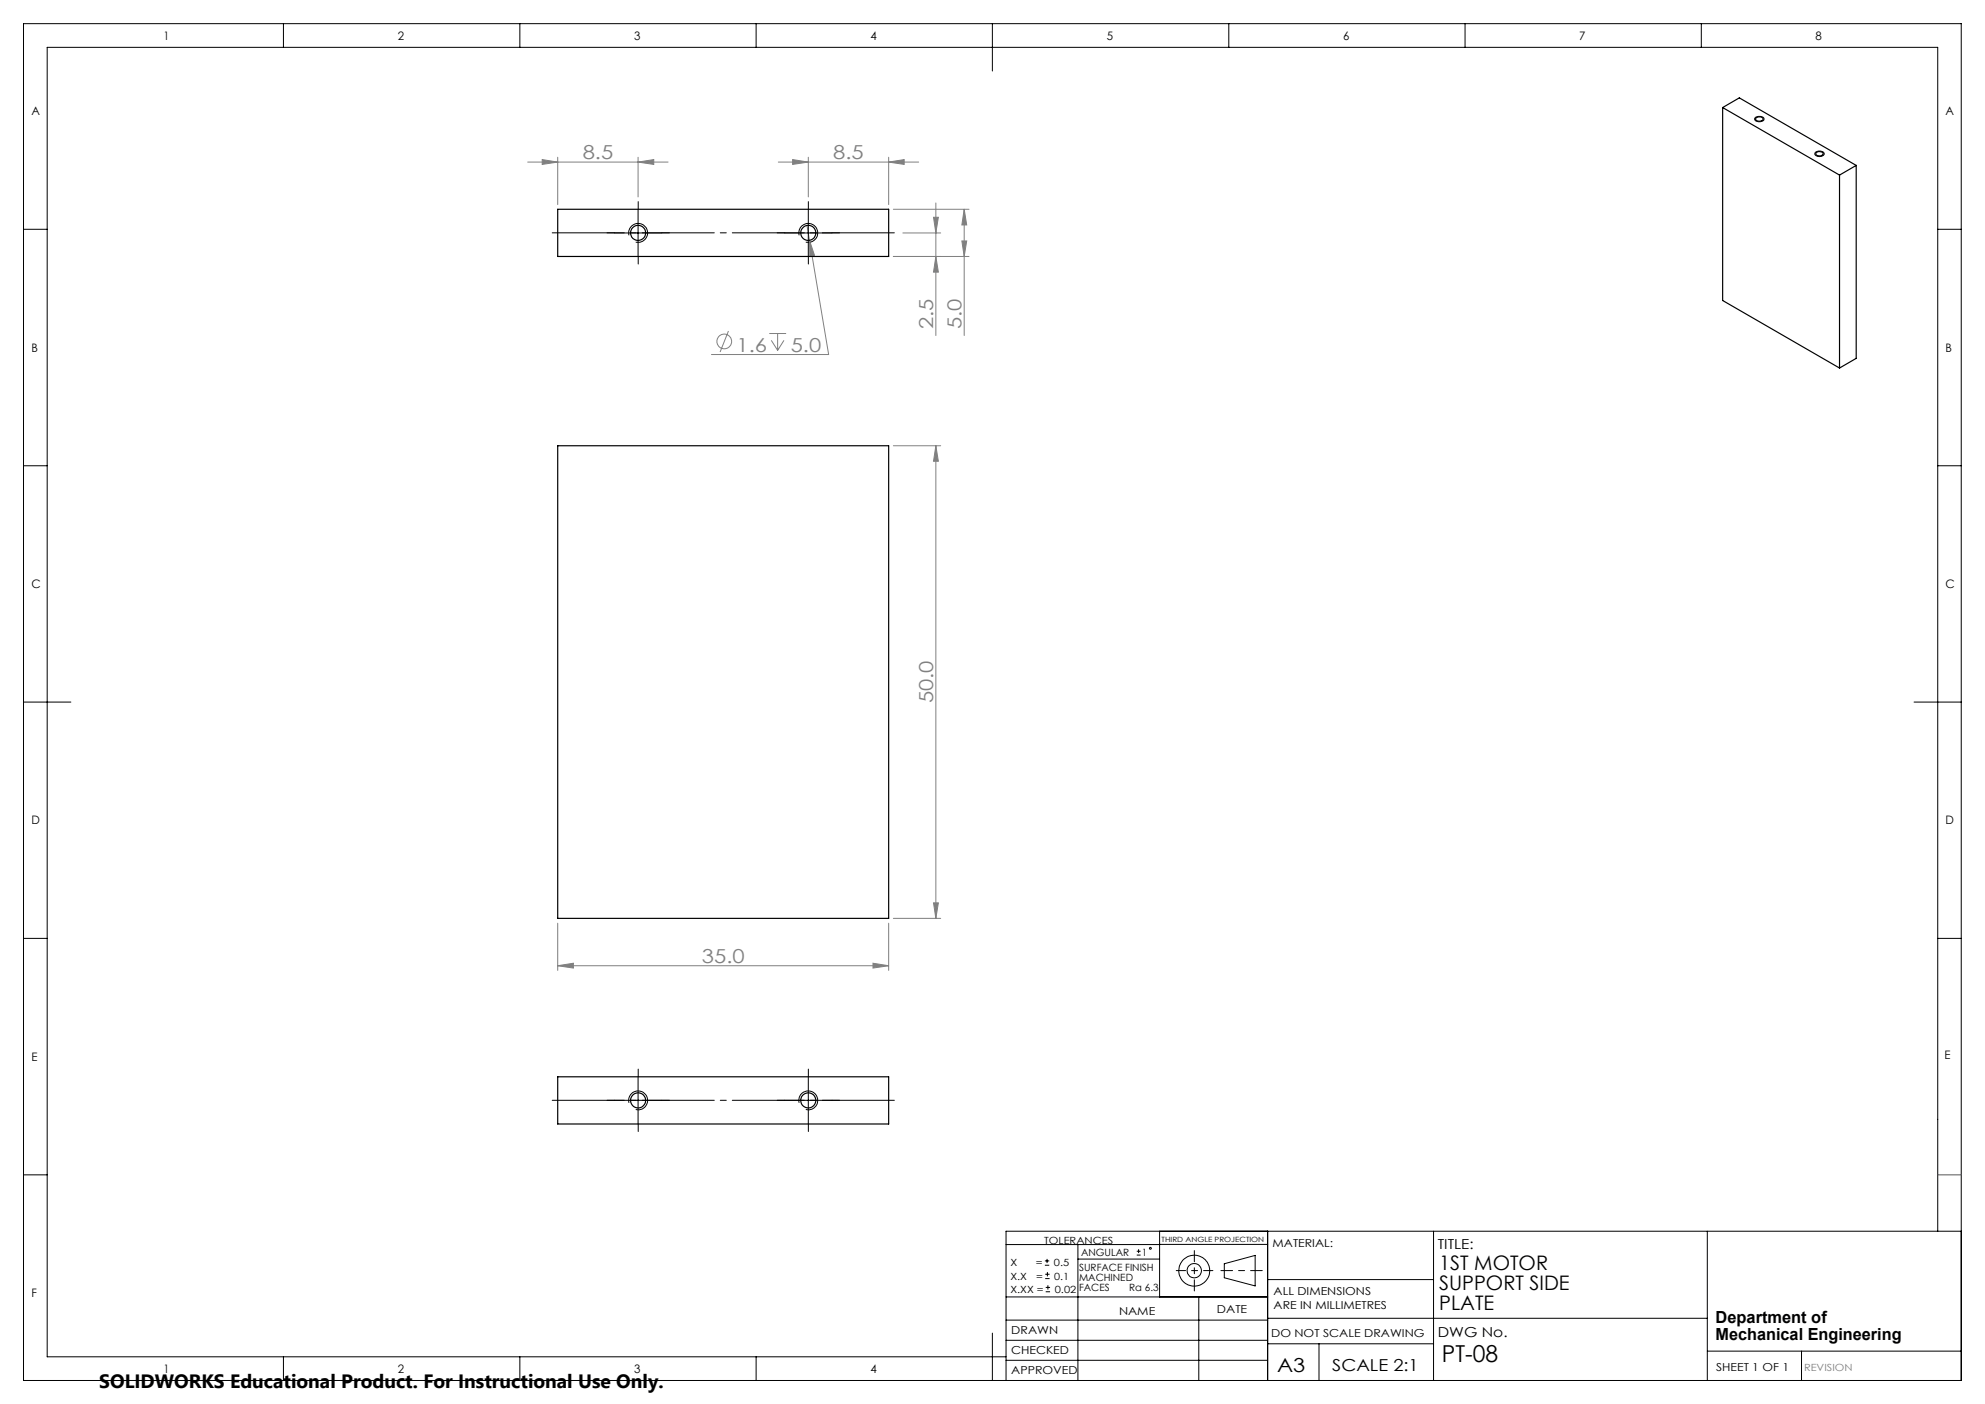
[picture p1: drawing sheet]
<svg xmlns="http://www.w3.org/2000/svg" width="420mm" height="297mm" viewBox="0 0 420 297" stroke-linecap="round" stroke-linejoin="round" font-family="sans-serif">
<g fill="none" stroke="#000" stroke-width=".21">
<path d="M5 5h410v287h-410zM60 5v5M110 5v5M160 5v5M210 5v10M260 5v5M310 5v5M360 5v5M371.4 24.8a1.2 1.2 0 0 1 1.8 .4 1.14 1.14 0 0 1-1.9-.1zM384.1 32.2a1.2 1.2 0 0 1 1.9 .4 1.11 1.11 0 0 1-2-.1zM5 48.5h5M130 49.3h10"/>
<path d="M133.1 49.8a1.99 1.99 0 0 1 1.8-2.5 1.99 1.99 0 0 1 2.1 2.2 1.99 1.99 0 0 1-2.5 1.7M135 44.3v10M166 49.3h10M169.1 49.8a2 2 0 0 1 1.8-2.5 2 2 0 0 1 2.1 2.2 2 2 0 0 1-2.5 1.7M171 44.3v10M410 48.5h5M5 98.5h5M410 98.5h5M5 148.5h10M405 148.5h10M5 198.5h5M410 198.5h5"/>
<path d="M130 232.8h10M133.1 233.3a1.99 1.99 0 0 1 1.8-2.5 1.99 1.99 0 0 1 2.1 2.1 1.99 1.99 0 0 1-2.5 1.8M135 227.8v10M166 232.8h10M169.1 233.3a2 2 0 0 1 1.7-2.5 2 2 0 0 1 2.2 2.1 2 2 0 0 1-2.5 1.8M171 227.8v10M5 248.5h5M212.9 279.3h55.3M212.9 274.4h55.3M212.9 263.3h32.5M228.1 263.3v28.7M228.1 266.3h17.3"/>
<path d="M245.4 263.2h22.8M245.4 260.5v13.9M253.6 274.4v17.6M259 267.3l6.6-1.7v6.4l-6.6-1.7zM268.2 260.5v31.5M268.2 270.7h35.1M268.2 278.9h93M303.3 260.5v31.5M361.2 260.5v31.5M410 260.5v-250.5h-400v277h202.9M415 260.5h-202.1v31.5M60 287v5"/>
<path d="M110 287v5M160 287v5M210 282v10M212.9 287.8h55.3M212.9 283.5h55.3M268.2 284.3h35.1M279.1 284.3v7.7M361.2 285.8h53.8M381.2 285.8v6.2"/>
<circle cx="252.7" cy="268.8" r="1.52"/>
<circle cx="252.7" cy="268.8" r="3.3"/>
</g>
<path d="M267.1 268.8h-8.8" fill="none" stroke="#000" stroke-width=".21" stroke-dasharray="15.2 1.3 1.3 1.3" stroke-dashoffset="12.8"/>
<path d="M252.7 264.6v8.5" fill="none" stroke="#000" stroke-width=".21" stroke-dasharray="15.2 1.3 1.3 1.3" stroke-dashoffset="12.9"/>
<path d="M248.9 268.8h7.7" fill="none" stroke="#000" stroke-width=".21" stroke-dasharray="15.2 1.3 1.3 1.3" stroke-dashoffset="13.3"/>
<path d="M410 248.5h5" fill="none" stroke="#00f" stroke-width=".21"/>
<g fill="none" stroke="#808080" stroke-width=".21">
<path d="M111.7 34.3h29.7M114.7 33.8l3.3 .5-3.3 .5zM118 33.3v10M135 34.3l3.3-.5v1zM135 33.3v8.4M164.7 34.3h29.7M167.7 33.8l3.3 .5-3.3 .5zM171 33.3v8.4M188 34.3l3.3-.5v1zM188 33.3v10M170.7 47.7l4.6 27.3h-24.8M171.3 50.8l1 3.2-1 .2z"/>
<path d="M189 54.3h16M189 44.3h16M191 49.3h8M197.5 46h1l-.5 3.3zM198 54.3l.5 3.3h-1zM198 42.9v28.1M203.5 51h1l-.5 3.3zM204 44.3v26.7M204 44.3l.5 3.3h-1zM154.1 70l-1.7 4.5M162.8 70.6h3.5M163.2 72l1.3 2.1"/>
<path d="M164.5 70.6v3.5M165.9 72l-1.4 2.1M189 94.3h10M198 94.3l.5 3.3h-1zM198 94.3v100M118 195.3v10M188 195.3v10M189 194.3h10M197.5 191h1l-.5 3.3zM118 204.3l3.3-.5v1zM118 204.3h70M184.7 203.8l3.3 .5-3.3 .5z"/>
<circle cx="153.2" cy="72.2" r="1.55"/>
</g>
<path d="M116 49.3h74M190 232.8h-74" fill="none" stroke="#000" stroke-width=".21" stroke-dasharray="15.2 1.3 1.3 1.3" stroke-dashoffset="-.8"/>
<g fill="none" stroke="#000" stroke-width=".21" stroke-dasharray="15.2 1.3 1.3 1.3">
<path d="M130 49.3h-1.6M135 44.3v-1.6M135 54.3v1.6M140 49.3h1.6M166 49.3h-1.6M171 44.3v-1.6M171 54.3v1.6M176 49.3h1.6M130 232.8h-1.6M135 227.8v-1.6M135 237.8v1.6M140 232.8h1.6"/>
<path d="M166 232.8h-1.6M171 227.8v-1.6M171 237.8v1.6M176 232.8h1.6"/>
</g>
<g fill="#808080">
<path d="M184.7 203.8l3.3 .5-3.3 .5zM118 204.3l3.3-.5v1zM188 34.3l3.3-.5v1zM167.7 33.8l3.3 .5-3.3 .5z"/>
<path d="M114.7 33.8l3.3 .5-3.3 .5zM135 34.3l3.3-.5v1zM171.3 50.8v3.4l1-.2z"/>
<path d="M203.5 51h1l-.5 3.3zM204 44.3l.5 3.3h-1z"/>
<path d="M198 94.3l.5 3.3h-1zM197.5 191h1l-.5 3.3zM197.5 46h1l-.5 3.3zM198 54.3l.5 3.3h-1z"/>
</g>
<g fill="none" stroke="#000" stroke-width=".25">
<path d="M364.5 22.8l3.5-2.1 24.7 14.3M364.5 22.8l24.7 14.2M364.5 22.8v40.8l24.7 14.3M371.6 24.9a.82 .82 0 0 1 .9-.2 .82 .82 0 0 1 .5 .6 .91 .91 0 0 1-1.5-.2zM384.2 32.3a.95 .95 0 0 1 1.6 .3 .87 .87 0 0 1-.8 .4 .87 .87 0 0 1-.8-.5zM389.2 37v40.9M392.7 35l-3.5 2M392.7 35v40.8l-3.5 2.1M118 44.3h70v10h-70zM118 94.3h70v100h-70zM118 227.8h70v10h-70z"/>
<circle cx="135" cy="49.3" r="1.6"/>
<circle cx="171" cy="49.3" r="1.6"/>
<circle cx="135" cy="232.8" r="1.6"/>
<circle cx="171" cy="232.8" r="1.6"/>
</g>
<g fill="none" stroke="#000" stroke-width=".21">
<path d="M221.1 267.6h.9M221.1 266.7h.9M221.2 270.5h.9M221.2 269.6h.9M221.3 273.3h.9M221.3 272.3h.9M221.5 266.3v.9M221.6 269.1v.9M221.7 271.9v.9M240.5 265.5h.8M240.5 264.7h.8M240.9 264.3v.8"/>
<circle cx="243.4" cy="264.1" r=".21"/>
</g>
<text font-size="4.9" x="305.1" y="288.2">PT-08</text>
<g font-size="4.2">
<text x="304.5" y="268.6">1ST MOTOR</text>
<text x="304.5" y="272.8">SUPPORT SIDE</text>
<text x="304.5" y="277">PLATE</text>
</g>
<g font-size="4.1" fill="#808080">
<text x="123.3" y="33.7">8.5</text>
<text x="176.3" y="33.7">8.5</text>
<text x="197.5" y="69.7" transform="rotate(-90 197.5 69.7)">2.5</text>
<text x="203.5" y="69.7" transform="rotate(-90 203.5 69.7)">5.0</text>
<text x="155.8" y="74.4">1.6</text>
<text x="167.3" y="74.4">5.0</text>
<text x="197.5" y="148.8" transform="rotate(-90 197.5 148.8)">50.0</text>
<text x="148.5" y="203.7">35.0</text>
</g>
<g font-size="4.1">
<text x="21" y="293.7">SOLIDWORKS Educational Product. For Instructional Use Only.</text>
<text x="270.2" y="290.1">A3</text>
</g>
<g font-size="3.5">
<text x="363" y="279.9">Department of</text>
<text x="363" y="283.4">Mechanical Engineering</text>
<text x="281.9" y="290">SCALE 2:1</text>
</g>
<g font-size="2.9">
<text x="304.2" y="264.3">TITLE:</text>
<text x="304.2" y="282.8">DWG No.</text>
</g>
<g font-size="2.5">
<text x="34.6" y="8.4">1</text>
<text x="84.2" y="8.4">2</text>
<text x="134.2" y="8.4">3</text>
<text x="184.2" y="8.4">4</text>
<text x="234.2" y="8.4">5</text>
<text x="284.2" y="8.4">6</text>
<text x="334.2" y="8.4">7</text>
<text x="384.2" y="8.4">8</text>
<text x="6.7" y="24.4">A</text>
<text x="411.7" y="24.4">A</text>
<text x="6.7" y="74.4">B</text>
<text x="411.7" y="74.4">B</text>
<text x="6.7" y="124.4">C</text>
<text x="411.7" y="124.4">C</text>
<text x="6.7" y="174.4">D</text>
<text x="411.7" y="174.4">D</text>
<text x="6.7" y="224.4">E</text>
<text x="411.4" y="224">E</text>
<text x="6.7" y="274.4">F</text>
<text x="34.6" y="290.4">1</text>
<text x="84.2" y="290.4">2</text>
<text x="134.2" y="290.4">3</text>
<text x="184.2" y="290.4">4</text>
</g>
<g font-size="2.3">
<text x="269.3" y="263.8">MATERIAL:</text>
<text x="269.5" y="273.9">ALL DIMENSIONS</text>
<text x="236.8" y="278.1">NAME</text>
<text x="257.5" y="277.8">DATE</text>
<text x="269.5" y="276.9">ARE IN MILLIMETRES</text>
<text x="213.9" y="286.4">CHECKED</text>
<text x="214" y="282.3">DRAWN</text>
<text x="269" y="282.7">DO NOT SCALE DRAWING</text>
<text x="214" y="290.7">APPROVED</text>
<text x="363.1" y="290">SHEET 1 OF 1</text>
</g>
<g font-size="2.1">
<text x="220.9" y="263.1">TOLERANCES</text>
<text x="213.8" y="267.9">X</text>
<text x="219.2" y="267.9">=</text>
<text x="223" y="267.9">0.5</text>
<text x="228.3" y="268.8">SURFACE FINISH</text>
<text x="228.8" y="265.6">ANGULAR</text>
<text x="241.6" y="265.6">1</text>
<text x="213.8" y="270.7">X.X</text>
<text x="213.8" y="273.5">X.XX =</text>
<text x="219.3" y="270.7">=</text>
<text x="223.1" y="270.7">0.1</text>
<text x="223.2" y="273.5">0.02</text>
<text x="228.3" y="270.9">MACHINED</text>
<text x="228.3" y="273">FACES</text>
<text x="238.9" y="273">Ra 6.3</text>
</g>
<text font-size="2.1" fill="#808080" x="381.7" y="290.1">REVISION</text>
<text font-size="1.5" x="245.8" y="262.7">THIRD ANGLE PROJECTION</text>
</svg>
